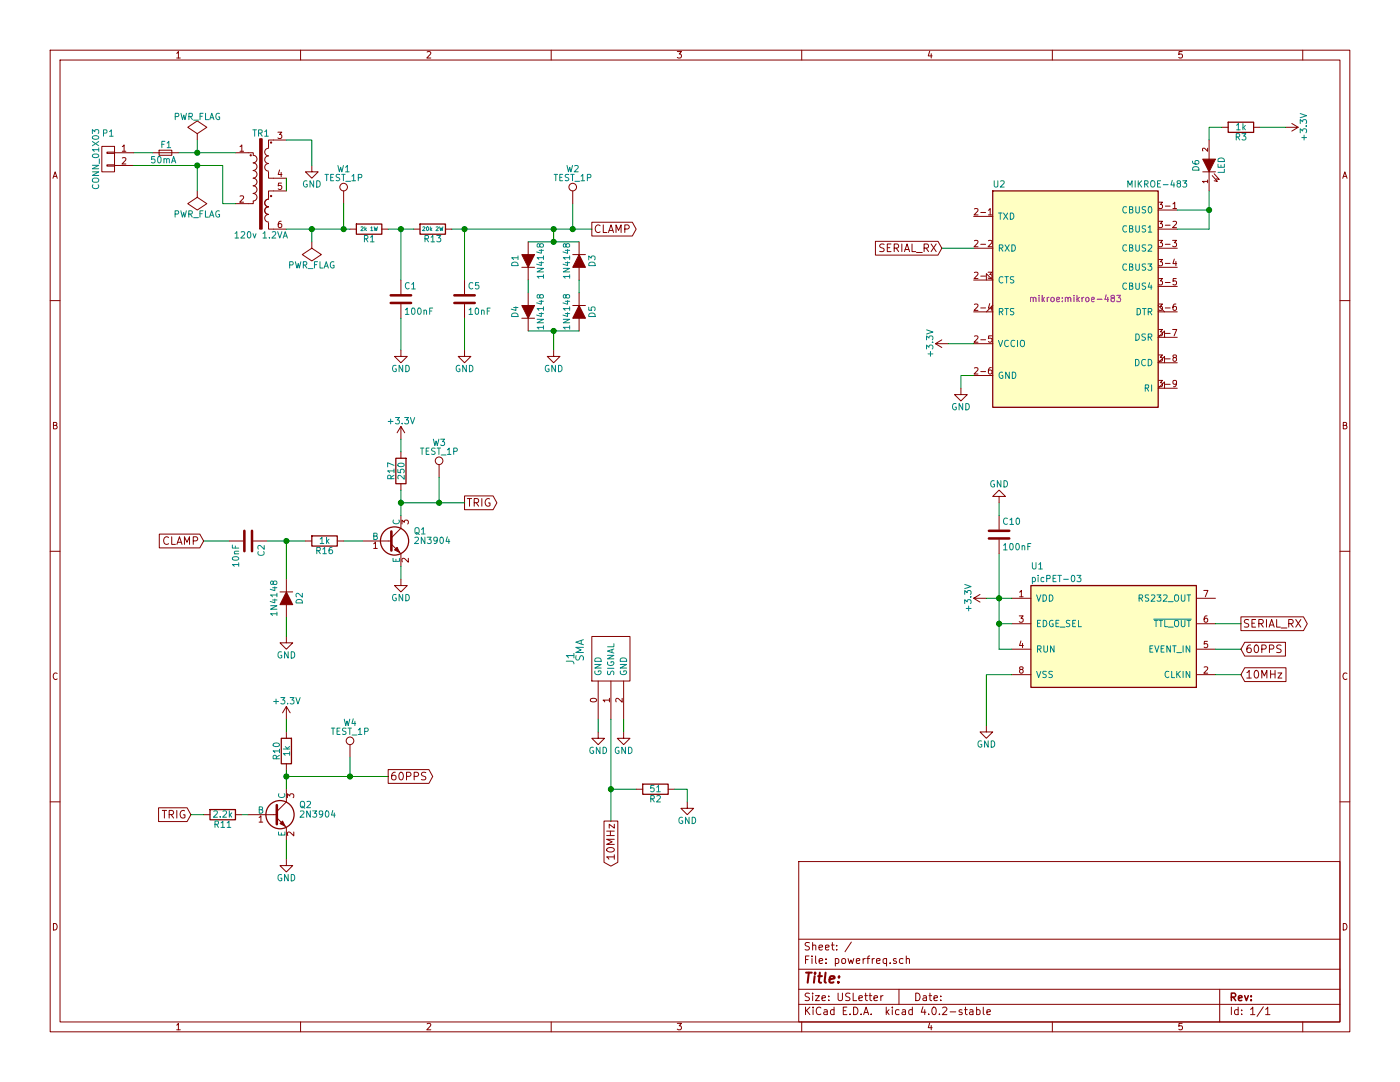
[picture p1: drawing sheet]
EESchema Schematic File Version 2
LIBS:power
LIBS:device
LIBS:transistors
LIBS:conn
LIBS:linear
LIBS:regul
LIBS:74xx
LIBS:cmos4000
LIBS:adc-dac
LIBS:memory
LIBS:xilinx
LIBS:microcontrollers
LIBS:dsp
LIBS:microchip
LIBS:analog_switches
LIBS:motorola
LIBS:texas
LIBS:intel
LIBS:audio
LIBS:interface
LIBS:digital-audio
LIBS:philips
LIBS:display
LIBS:cypress
LIBS:siliconi
LIBS:opto
LIBS:atmel
LIBS:contrib
LIBS:valves
LIBS:74xgxx
LIBS:ac-dc
LIBS:actel
LIBS:Altera
LIBS:analog_devices
LIBS:brooktre
LIBS:cmos_ieee
LIBS:dc-dc
LIBS:diode
LIBS:elec-unifil
LIBS:ESD_Protection
LIBS:ftdi
LIBS:gennum
LIBS:graphic
LIBS:hc11
LIBS:ir
LIBS:Lattice
LIBS:logo
LIBS:maxim
LIBS:microchip_dspic33dsc
LIBS:microchip_pic10mcu
LIBS:microchip_pic12mcu
LIBS:microchip_pic16mcu
LIBS:microchip_pic18mcu
LIBS:microchip_pic32mcu
LIBS:motor_drivers
LIBS:msp430
LIBS:nordicsemi
LIBS:nxp_armmcu
LIBS:onsemi
LIBS:Oscillators
LIBS:Power_Management
LIBS:powerint
LIBS:pspice
LIBS:references
LIBS:relays
LIBS:rfcom
LIBS:sensors
LIBS:silabs
LIBS:stm8
LIBS:stm32
LIBS:supertex
LIBS:switches
LIBS:transf
LIBS:ttl_ieee
LIBS:video
LIBS:Xicor
LIBS:Zilog
LIBS:picpet
LIBS:SMA_EDGE
LIBS:transformers-hammond
LIBS:mikroe
LIBS:powerfreq-cache
EELAYER 25 0
EELAYER END
$Descr USLetter 11000 8500
encoding utf-8
Sheet 1 1
Title ""
Date ""
Rev ""
Comp ""
Comment1 ""
Comment2 ""
Comment3 ""
Comment4 ""
$EndDescr
$Comp
L HAMMOND-161E120 TR1
U 1 1
P 2050 1400
F 0 "TR1" H 2050 1750 50  0000 C CNN
F 1 "120v 1.2VA" H 2050 950 50  0000 C CNN
F 2 "transformers-hammond:161E120" H 2050 850 50  0001 C CIN
F 3 "" H 2050 1400 50  0000 C CNN
	1    2050 1400
	1    0    0    -1  
$EndComp
$Comp
L GND #PWR01
U 1 1
P 2450 1300
F 0 "#PWR01" H 2450 1050 50  0001 C CNN
F 1 "GND" H 2450 1150 50  0000 C CNN
F 2 "" H 2450 1300 50  0000 C CNN
F 3 "" H 2450 1300 50  0000 C CNN
	1    2450 1300
	1    0    0    -1  
$EndComp
$Comp
L R R1
U 1 1
P 2900 1800
F 0 "R1" V 2980 1800 50  0000 C CNN
F 1 "2k 1W" V 2900 1800 30  0000 C CNN
F 2 "Resistors_ThroughHole:Resistor_Horizontal_RM10mm" V 2830 1800 50  0001 C CNN
F 3 "" H 2900 1800 50  0000 C CNN
	1    2900 1800
	0    1    1    0   
$EndComp
$Comp
L R R13
U 1 1
P 3400 1800
F 0 "R13" V 3480 1800 50  0000 C CNN
F 1 "20k 2W" V 3400 1800 30  0000 C CNN
F 2 "Resistors_ThroughHole:Resistor_Horizontal_RM10mm" V 3330 1800 50  0001 C CNN
F 3 "" H 3400 1800 50  0000 C CNN
	1    3400 1800
	0    1    1    0   
$EndComp
$Comp
L C C1
U 1 1
P 3150 2350
F 0 "C1" H 3175 2450 50  0000 L CNN
F 1 "100nF" H 3175 2250 50  0000 L CNN
F 2 "Capacitors_ThroughHole:C_Rect_L7_W2.5_P5" H 3188 2200 50  0001 C CNN
F 3 "" H 3150 2350 50  0000 C CNN
	1    3150 2350
	1    0    0    -1  
$EndComp
$Comp
L C C5
U 1 1
P 3650 2350
F 0 "C5" H 3675 2450 50  0000 L CNN
F 1 "10nF" H 3675 2250 50  0000 L CNN
F 2 "Capacitors_ThroughHole:C_Rect_L7_W2.5_P5" H 3688 2200 50  0001 C CNN
F 3 "" H 3650 2350 50  0000 C CNN
	1    3650 2350
	1    0    0    -1  
$EndComp
$Comp
L GND #PWR02
U 1 1
P 3150 2750
F 0 "#PWR02" H 3150 2500 50  0001 C CNN
F 1 "GND" H 3150 2600 50  0000 C CNN
F 2 "" H 3150 2750 50  0000 C CNN
F 3 "" H 3150 2750 50  0000 C CNN
	1    3150 2750
	1    0    0    -1  
$EndComp
$Comp
L GND #PWR03
U 1 1
P 3650 2750
F 0 "#PWR03" H 3650 2500 50  0001 C CNN
F 1 "GND" H 3650 2600 50  0000 C CNN
F 2 "" H 3650 2750 50  0000 C CNN
F 3 "" H 3650 2750 50  0000 C CNN
	1    3650 2750
	1    0    0    -1  
$EndComp
$Comp
L D D1
U 1 1
P 4150 2050
F 0 "D1" H 4150 2150 50  0000 C CNN
F 1 "1N4148" H 4150 1950 50  0000 C CNN
F 2 "Diodes_ThroughHole:Diode_DO-35_SOD27_Horizontal_RM10" H 4150 2050 50  0001 C CNN
F 3 "" H 4150 2050 50  0000 C CNN
	1    4150 2050
	0    -1   -1   0   
$EndComp
$Comp
L D D4
U 1 1
P 4150 2450
F 0 "D4" H 4150 2550 50  0000 C CNN
F 1 "1N4148" H 4150 2350 50  0000 C CNN
F 2 "Diodes_ThroughHole:Diode_DO-35_SOD27_Horizontal_RM10" H 4150 2450 50  0001 C CNN
F 3 "" H 4150 2450 50  0000 C CNN
	1    4150 2450
	0    -1   -1   0   
$EndComp
$Comp
L D D3
U 1 1
P 4550 2050
F 0 "D3" H 4550 2150 50  0000 C CNN
F 1 "1N4148" H 4550 1950 50  0000 C CNN
F 2 "Diodes_ThroughHole:Diode_DO-35_SOD27_Horizontal_RM10" H 4550 2050 50  0001 C CNN
F 3 "" H 4550 2050 50  0000 C CNN
	1    4550 2050
	0    1    1    0   
$EndComp
$Comp
L D D5
U 1 1
P 4550 2450
F 0 "D5" H 4550 2550 50  0000 C CNN
F 1 "1N4148" H 4550 2350 50  0000 C CNN
F 2 "Diodes_ThroughHole:Diode_DO-35_SOD27_Horizontal_RM10" H 4550 2450 50  0001 C CNN
F 3 "" H 4550 2450 50  0000 C CNN
	1    4550 2450
	0    1    1    0   
$EndComp
$Comp
L GND #PWR04
U 1 1
P 4350 2750
F 0 "#PWR04" H 4350 2500 50  0001 C CNN
F 1 "GND" H 4350 2600 50  0000 C CNN
F 2 "" H 4350 2750 50  0000 C CNN
F 3 "" H 4350 2750 50  0000 C CNN
	1    4350 2750
	1    0    0    -1  
$EndComp
$Comp
L C C2
U 1 1
P 1950 4250
F 0 "C2" H 1975 4350 50  0000 L CNN
F 1 "10nF" H 1975 4150 50  0000 L CNN
F 2 "Capacitors_ThroughHole:C_Rect_L7_W2.5_P5" H 1988 4100 50  0001 C CNN
F 3 "" H 1950 4250 50  0000 C CNN
	1    1950 4250
	0    1    1    0   
$EndComp
$Comp
L D D2
U 1 1
P 2250 4700
F 0 "D2" H 2250 4800 50  0000 C CNN
F 1 "1N4148" H 2250 4600 50  0000 C CNN
F 2 "Diodes_ThroughHole:Diode_DO-35_SOD27_Horizontal_RM10" H 2250 4700 50  0001 C CNN
F 3 "" H 2250 4700 50  0000 C CNN
	1    2250 4700
	0    1    1    0   
$EndComp
$Comp
L R R16
U 1 1
P 2550 4250
F 0 "R16" V 2630 4250 50  0000 C CNN
F 1 "1k" V 2550 4250 50  0000 C CNN
F 2 "Resistors_ThroughHole:Resistor_Horizontal_RM10mm" V 2480 4250 50  0001 C CNN
F 3 "" H 2550 4250 50  0000 C CNN
	1    2550 4250
	0    1    1    0   
$EndComp
$Comp
L GND #PWR05
U 1 1
P 2250 5000
F 0 "#PWR05" H 2250 4750 50  0001 C CNN
F 1 "GND" H 2250 4850 50  0000 C CNN
F 2 "" H 2250 5000 50  0000 C CNN
F 3 "" H 2250 5000 50  0000 C CNN
	1    2250 5000
	1    0    0    -1  
$EndComp
$Comp
L MMBT3904 Q1
U 1 1
P 3050 4250
F 0 "Q1" H 3250 4325 50  0000 L CNN
F 1 "2N3904" H 3250 4250 50  0000 L CNN
F 2 "TO_SOT_Packages_THT:TO-92_Inline_Narrow_Oval" H 3250 4175 50  0001 L CIN
F 3 "" H 3050 4250 50  0000 L CNN
	1    3050 4250
	1    0    0    -1  
$EndComp
$Comp
L GND #PWR06
U 1 1
P 3150 4550
F 0 "#PWR06" H 3150 4300 50  0001 C CNN
F 1 "GND" H 3150 4400 50  0000 C CNN
F 2 "" H 3150 4550 50  0000 C CNN
F 3 "" H 3150 4550 50  0000 C CNN
	1    3150 4550
	1    0    0    -1  
$EndComp
$Comp
L R R17
U 1 1
P 3150 3700
F 0 "R17" V 3230 3700 50  0000 C CNN
F 1 "250" V 3150 3700 50  0000 C CNN
F 2 "Resistors_ThroughHole:Resistor_Horizontal_RM10mm" V 3080 3700 50  0001 C CNN
F 3 "" H 3150 3700 50  0000 C CNN
	1    3150 3700
	-1   0    0    1   
$EndComp
$Comp
L +3.3V #PWR07
U 1 1
P 3150 3450
F 0 "#PWR07" H 3150 3300 50  0001 C CNN
F 1 "+3.3V" H 3150 3590 50  0000 C CNN
F 2 "" H 3150 3450 50  0000 C CNN
F 3 "" H 3150 3450 50  0000 C CNN
	1    3150 3450
	1    0    0    -1  
$EndComp
$Comp
L R R11
U 1 1
P 1750 6400
F 0 "R11" V 1830 6400 50  0000 C CNN
F 1 "2.2k" V 1750 6400 50  0000 C CNN
F 2 "Resistors_ThroughHole:Resistor_Horizontal_RM10mm" V 1680 6400 50  0001 C CNN
F 3 "" H 1750 6400 50  0000 C CNN
	1    1750 6400
	0    1    1    0   
$EndComp
$Comp
L MMBT3904 Q2
U 1 1
P 2150 6400
F 0 "Q2" H 2350 6475 50  0000 L CNN
F 1 "2N3904" H 2350 6400 50  0000 L CNN
F 2 "TO_SOT_Packages_THT:TO-92_Inline_Narrow_Oval" H 2350 6325 50  0001 L CIN
F 3 "" H 2150 6400 50  0000 L CNN
	1    2150 6400
	1    0    0    -1  
$EndComp
$Comp
L R R10
U 1 1
P 2250 5900
F 0 "R10" V 2330 5900 50  0000 C CNN
F 1 "1k" V 2250 5900 50  0000 C CNN
F 2 "Resistors_ThroughHole:Resistor_Horizontal_RM10mm" V 2180 5900 50  0001 C CNN
F 3 "" H 2250 5900 50  0000 C CNN
	1    2250 5900
	-1   0    0    1   
$EndComp
$Comp
L +3.3V #PWR08
U 1 1
P 2250 5650
F 0 "#PWR08" H 2250 5500 50  0001 C CNN
F 1 "+3.3V" H 2250 5790 50  0000 C CNN
F 2 "" H 2250 5650 50  0000 C CNN
F 3 "" H 2250 5650 50  0000 C CNN
	1    2250 5650
	1    0    0    -1  
$EndComp
$Comp
L GND #PWR09
U 1 1
P 2250 6750
F 0 "#PWR09" H 2250 6500 50  0001 C CNN
F 1 "GND" H 2250 6600 50  0000 C CNN
F 2 "" H 2250 6750 50  0000 C CNN
F 3 "" H 2250 6750 50  0000 C CNN
	1    2250 6750
	1    0    0    -1  
$EndComp
Text GLabel 3050 6100 2    60   Output ~ 0
60PPS
$Comp
L TEST_1P W4
U 1 1
P 2750 5950
F 0 "W4" H 2750 6220 50  0000 C CNN
F 1 "TEST_1P" H 2750 6150 50  0000 C CNN
F 2 "Measurement_Points:Measurement_Point_Round-SMD-Pad_Big" H 2950 5950 50  0001 C CNN
F 3 "" H 2950 5950 50  0000 C CNN
	1    2750 5950
	1    0    0    -1  
$EndComp
$Comp
L TEST_1P W2
U 1 1
P 4500 1600
F 0 "W2" H 4500 1870 50  0000 C CNN
F 1 "TEST_1P" H 4500 1800 50  0000 C CNN
F 2 "Measurement_Points:Measurement_Point_Round-SMD-Pad_Big" H 4700 1600 50  0001 C CNN
F 3 "" H 4700 1600 50  0000 C CNN
	1    4500 1600
	1    0    0    -1  
$EndComp
$Comp
L TEST_1P W1
U 1 1
P 2700 1600
F 0 "W1" H 2700 1870 50  0000 C CNN
F 1 "TEST_1P" H 2700 1800 50  0000 C CNN
F 2 "Measurement_Points:Measurement_Point_Round-SMD-Pad_Big" H 2900 1600 50  0001 C CNN
F 3 "" H 2900 1600 50  0000 C CNN
	1    2700 1600
	1    0    0    -1  
$EndComp
$Comp
L TEST_1P W3
U 1 1
P 3450 3750
F 0 "W3" H 3450 4020 50  0000 C CNN
F 1 "TEST_1P" H 3450 3950 50  0000 C CNN
F 2 "Measurement_Points:Measurement_Point_Round-SMD-Pad_Big" H 3650 3750 50  0001 C CNN
F 3 "" H 3650 3750 50  0000 C CNN
	1    3450 3750
	1    0    0    -1  
$EndComp
$Comp
L PWR_FLAG #FLG010
U 1 1
P 2450 1900
F 0 "#FLG010" H 2450 1995 50  0001 C CNN
F 1 "PWR_FLAG" H 2450 2080 50  0000 C CNN
F 2 "" H 2450 1900 50  0000 C CNN
F 3 "" H 2450 1900 50  0000 C CNN
	1    2450 1900
	-1   0    0    1   
$EndComp
Text GLabel 4650 1800 2    60   Output ~ 0
CLAMP
Text GLabel 1600 4250 0    60   Input ~ 0
CLAMP
Text GLabel 3650 3950 2    60   Output ~ 0
TRIG
Text GLabel 1500 6400 0    60   Input ~ 0
TRIG
$Comp
L CONN_01X02 P1
U 1 1
P 850 1250
F 0 "P1" H 850 1450 50  0000 C CNN
F 1 "CONN_01X03" V 950 1250 50  0000 C CNN
F 2 "Wire_Connections_Bridges:WireConnection_2.00mmDrill" H 850 1250 50  0001 C CNN
F 3 "" H 850 1250 50  0000 C CNN
	1    850  1250
	-1   0    0    -1  
$EndComp
$Comp
L PWR_FLAG #FLG011
U 1 1
P 1550 1100
F 0 "#FLG011" H 1550 1195 50  0001 C CNN
F 1 "PWR_FLAG" H 1550 1280 50  0000 C CNN
F 2 "" H 1550 1100 50  0000 C CNN
F 3 "" H 1550 1100 50  0000 C CNN
	1    1550 1100
	1    0    0    -1  
$EndComp
$Comp
L PWR_FLAG #FLG012
U 1 1
P 1550 1500
F 0 "#FLG012" H 1550 1595 50  0001 C CNN
F 1 "PWR_FLAG" H 1550 1680 50  0000 C CNN
F 2 "" H 1550 1500 50  0000 C CNN
F 3 "" H 1550 1500 50  0000 C CNN
	1    1550 1500
	-1   0    0    1   
$EndComp
$Comp
L picPET-03 U1
U 1 1
P 8750 5000
F 0 "U1" H 8100 5550 50  0000 L CNN
F 1 "picPET-03" H 8100 5450 50  0000 L CNN
F 2 "Housings_DIP:DIP-8_W7.62mm_LongPads" H 8750 5000 50  0001 C CNN
F 3 "" H 8750 5000 50  0000 C CNN
	1    8750 5000
	1    0    0    -1  
$EndComp
$Comp
L +3.3V #PWR013
U 1 1
P 7750 4700
F 0 "#PWR013" H 7750 4550 50  0001 C CNN
F 1 "+3.3V" H 7750 4840 50  0000 C CNN
F 2 "" H 7750 4700 50  0000 C CNN
F 3 "" H 7750 4700 50  0000 C CNN
	1    7750 4700
	0    -1   -1   0   
$EndComp
$Comp
L GND #PWR014
U 1 1
P 7750 5700
F 0 "#PWR014" H 7750 5450 50  0001 C CNN
F 1 "GND" H 7750 5550 50  0000 C CNN
F 2 "" H 7750 5700 50  0000 C CNN
F 3 "" H 7750 5700 50  0000 C CNN
	1    7750 5700
	1    0    0    -1  
$EndComp
Wire Wire Line
	2250 1400 2250 1500
Wire Wire Line
	2250 1100 2450 1100
Wire Wire Line
	2450 1100 2450 1300
Wire Wire Line
	2250 1800 2750 1800
Wire Wire Line
	3050 1800 3250 1800
Wire Wire Line
	3150 2500 3150 2750
Wire Wire Line
	3650 2500 3650 2750
Wire Wire Line
	3650 1800 3650 2200
Wire Wire Line
	3150 2200 3150 1800
Connection ~ 3150 1800
Wire Wire Line
	4150 2600 4550 2600
Wire Wire Line
	4350 2750 4350 2600
Connection ~ 4350 2600
Wire Wire Line
	4150 2200 4150 2300
Wire Wire Line
	4550 2200 4550 2300
Wire Wire Line
	4150 1900 4550 1900
Connection ~ 3650 1800
Connection ~ 4350 1900
Wire Wire Line
	3550 1800 4650 1800
Wire Wire Line
	2250 4850 2250 5000
Wire Wire Line
	2100 4250 2400 4250
Wire Wire Line
	2250 4550 2250 4250
Connection ~ 2250 4250
Wire Wire Line
	3150 4450 3150 4550
Wire Wire Line
	2700 4250 2850 4250
Wire Wire Line
	2250 5650 2250 5750
Wire Wire Line
	2250 6050 2250 6200
Wire Wire Line
	2250 6600 2250 6750
Wire Wire Line
	2250 6100 3050 6100
Connection ~ 2250 6100
Wire Wire Line
	2750 5950 2750 6100
Connection ~ 2750 6100
Wire Wire Line
	3150 3850 3150 4050
Wire Wire Line
	2700 1600 2700 1800
Connection ~ 2700 1800
Wire Wire Line
	2450 1900 2450 1800
Connection ~ 2450 1800
Wire Wire Line
	1900 6400 1950 6400
Wire Wire Line
	3150 3550 3150 3450
Wire Wire Line
	3150 3950 3650 3950
Connection ~ 3150 3950
Wire Wire Line
	3450 3950 3450 3750
Connection ~ 3450 3950
Wire Wire Line
	1800 4250 1600 4250
Wire Wire Line
	4350 1900 4350 1800
Connection ~ 4350 1800
Wire Wire Line
	4500 1600 4500 1800
Connection ~ 4500 1800
Wire Wire Line
	1600 6400 1500 6400
Wire Wire Line
	1400 1200 1850 1200
Wire Wire Line
	1050 1300 1750 1300
Wire Wire Line
	1750 1300 1750 1600
Wire Wire Line
	1750 1600 1850 1600
Wire Wire Line
	1550 1300 1550 1500
Connection ~ 1550 1300
Wire Wire Line
	1550 1100 1550 1200
Connection ~ 1550 1200
Wire Wire Line
	7750 4700 7950 4700
Wire Wire Line
	7750 5700 7750 5300
Wire Wire Line
	7750 5300 7950 5300
Wire Wire Line
	7850 4900 7950 4900
Connection ~ 7850 4700
Wire Wire Line
	7850 5100 7950 5100
Connection ~ 7850 4900
Text GLabel 4800 6450 3    60   Output ~ 0
10MHz
Text GLabel 9750 5300 2    60   Input ~ 0
10MHz
Wire Wire Line
	9550 5300 9750 5300
Text GLabel 9750 5100 2    60   Input ~ 0
60PPS
Wire Wire Line
	9750 5100 9550 5100
Text GLabel 9750 4900 2    60   Output ~ 0
SERIAL_RX
Wire Wire Line
	9550 4900 9750 4900
$Comp
L SMA_EDGE J1
U 1 1
P 4800 5300
F 0 "J1" H 4925 5615 60  0000 C CNN
F 1 "SMA" H 4990 5540 60  0000 C CNN
F 2 "SMA_EDGE:SMA_EDGE" H 4975 5470 50  0001 C CNN
F 3 "" H 4800 5300 60  0000 C CNN
	1    4800 5300
	0    -1   -1   0   
$EndComp
$Comp
L GND #PWR015
U 1 1
P 4700 5750
F 0 "#PWR015" H 4700 5500 50  0001 C CNN
F 1 "GND" H 4700 5600 50  0000 C CNN
F 2 "" H 4700 5750 50  0000 C CNN
F 3 "" H 4700 5750 50  0000 C CNN
	1    4700 5750
	1    0    0    -1  
$EndComp
$Comp
L GND #PWR016
U 1 1
P 4900 5750
F 0 "#PWR016" H 4900 5500 50  0001 C CNN
F 1 "GND" H 4900 5600 50  0000 C CNN
F 2 "" H 4900 5750 50  0000 C CNN
F 3 "" H 4900 5750 50  0000 C CNN
	1    4900 5750
	1    0    0    -1  
$EndComp
Wire Wire Line
	4800 6450 4800 5650
Wire Wire Line
	4700 5650 4700 5750
Wire Wire Line
	4900 5750 4900 5650
$Comp
L F_Small F1
U 1 1
P 1300 1200
F 0 "F1" H 1260 1260 50  0000 L CNN
F 1 "50mA" H 1180 1140 50  0000 L CNN
F 2 "Fuse_Holders_and_Fuses:Fuseholder_Fuse_TR5_Littlefuse-No560_No460" H 1300 1200 50  0001 C CNN
F 3 "" H 1300 1200 50  0000 C CNN
	1    1300 1200
	1    0    0    -1  
$EndComp
Wire Wire Line
	1050 1200 1200 1200
$Comp
L C C10
U 1 1
P 7850 4200
F 0 "C10" H 7875 4300 50  0000 L CNN
F 1 "100nF" H 7875 4100 50  0000 L CNN
F 2 "Capacitors_ThroughHole:C_Rect_L7_W2.5_P5" H 7888 4050 50  0001 C CNN
F 3 "" H 7850 4200 50  0000 C CNN
	1    7850 4200
	1    0    0    -1  
$EndComp
$Comp
L GND #PWR017
U 1 1
P 7850 3950
F 0 "#PWR017" H 7850 3700 50  0001 C CNN
F 1 "GND" H 7850 3800 50  0000 C CNN
F 2 "" H 7850 3950 50  0000 C CNN
F 3 "" H 7850 3950 50  0000 C CNN
	1    7850 3950
	-1   0    0    1   
$EndComp
Wire Wire Line
	7850 4350 7850 5100
Wire Wire Line
	7850 4050 7850 3950
$Comp
L MIKROE-483 U2
U 1 1
P 8450 2350
F 0 "U2" H 7800 3250 50  0000 L CNN
F 1 "MIKROE-483" H 8850 3250 50  0000 L CNN
F 2 "mikroe:mikroe-483" H 8450 2350 50  0000 C CNN
F 3 "" H 8450 2350 50  0000 C CNN
	1    8450 2350
	1    0    0    -1  
$EndComp
$Comp
L GND #PWR018
U 1 1
P 7550 3050
F 0 "#PWR018" H 7550 2800 50  0001 C CNN
F 1 "GND" H 7550 2900 50  0000 C CNN
F 2 "" H 7550 3050 50  0000 C CNN
F 3 "" H 7550 3050 50  0000 C CNN
	1    7550 3050
	1    0    0    -1  
$EndComp
Wire Wire Line
	7650 2950 7550 2950
Wire Wire Line
	7550 2950 7550 3050
Text GLabel 7400 1950 0    60   Input ~ 0
SERIAL_RX
Wire Wire Line
	7400 1950 7650 1950
$Comp
L +3.3V #PWR019
U 1 1
P 7450 2700
F 0 "#PWR019" H 7450 2550 50  0001 C CNN
F 1 "+3.3V" H 7450 2840 50  0000 C CNN
F 2 "" H 7450 2700 50  0000 C CNN
F 3 "" H 7450 2700 50  0000 C CNN
	1    7450 2700
	0    -1   -1   0   
$EndComp
Wire Wire Line
	7650 2700 7450 2700
$Comp
L LED D6
U 1 1
P 9500 1300
F 0 "D6" H 9500 1400 50  0000 C CNN
F 1 "LED" H 9500 1200 50  0000 C CNN
F 2 "LEDs:LED-3MM" H 9500 1300 50  0001 C CNN
F 3 "" H 9500 1300 50  0000 C CNN
	1    9500 1300
	0    -1   -1   0   
$EndComp
Wire Wire Line
	9250 1650 9500 1650
Wire Wire Line
	9500 1500 9500 1800
$Comp
L R R3
U 1 1
P 9750 1000
F 0 "R3" V 9830 1000 50  0000 C CNN
F 1 "1k" V 9750 1000 50  0000 C CNN
F 2 "Resistors_ThroughHole:Resistor_Horizontal_RM10mm" V 9680 1000 50  0001 C CNN
F 3 "" H 9750 1000 50  0000 C CNN
	1    9750 1000
	0    1    1    0   
$EndComp
$Comp
L +3.3V #PWR020
U 1 1
P 10100 1000
F 0 "#PWR020" H 10100 850 50  0001 C CNN
F 1 "+3.3V" H 10100 1140 50  0000 C CNN
F 2 "" H 10100 1000 50  0000 C CNN
F 3 "" H 10100 1000 50  0000 C CNN
	1    10100 1000
	0    1    1    0   
$EndComp
Wire Wire Line
	9500 1100 9500 1000
Wire Wire Line
	9500 1000 9600 1000
Wire Wire Line
	9900 1000 10100 1000
Wire Wire Line
	9500 1800 9250 1800
Connection ~ 9500 1650
$Comp
L R R2
U 1 1
P 5150 6200
F 0 "R2" V 5230 6200 50  0000 C CNN
F 1 "51" V 5150 6200 50  0000 C CNN
F 2 "Resistors_ThroughHole:Resistor_Horizontal_RM10mm" V 5080 6200 50  0001 C CNN
F 3 "" H 5150 6200 50  0000 C CNN
	1    5150 6200
	0    1    1    0   
$EndComp
$Comp
L GND #PWR021
U 1 1
P 5400 6300
F 0 "#PWR021" H 5400 6050 50  0001 C CNN
F 1 "GND" H 5400 6150 50  0000 C CNN
F 2 "" H 5400 6300 50  0000 C CNN
F 3 "" H 5400 6300 50  0000 C CNN
	1    5400 6300
	1    0    0    -1  
$EndComp
Wire Wire Line
	5000 6200 4800 6200
Connection ~ 4800 6200
Wire Wire Line
	5300 6200 5400 6200
Wire Wire Line
	5400 6200 5400 6300
$EndSCHEMATC
